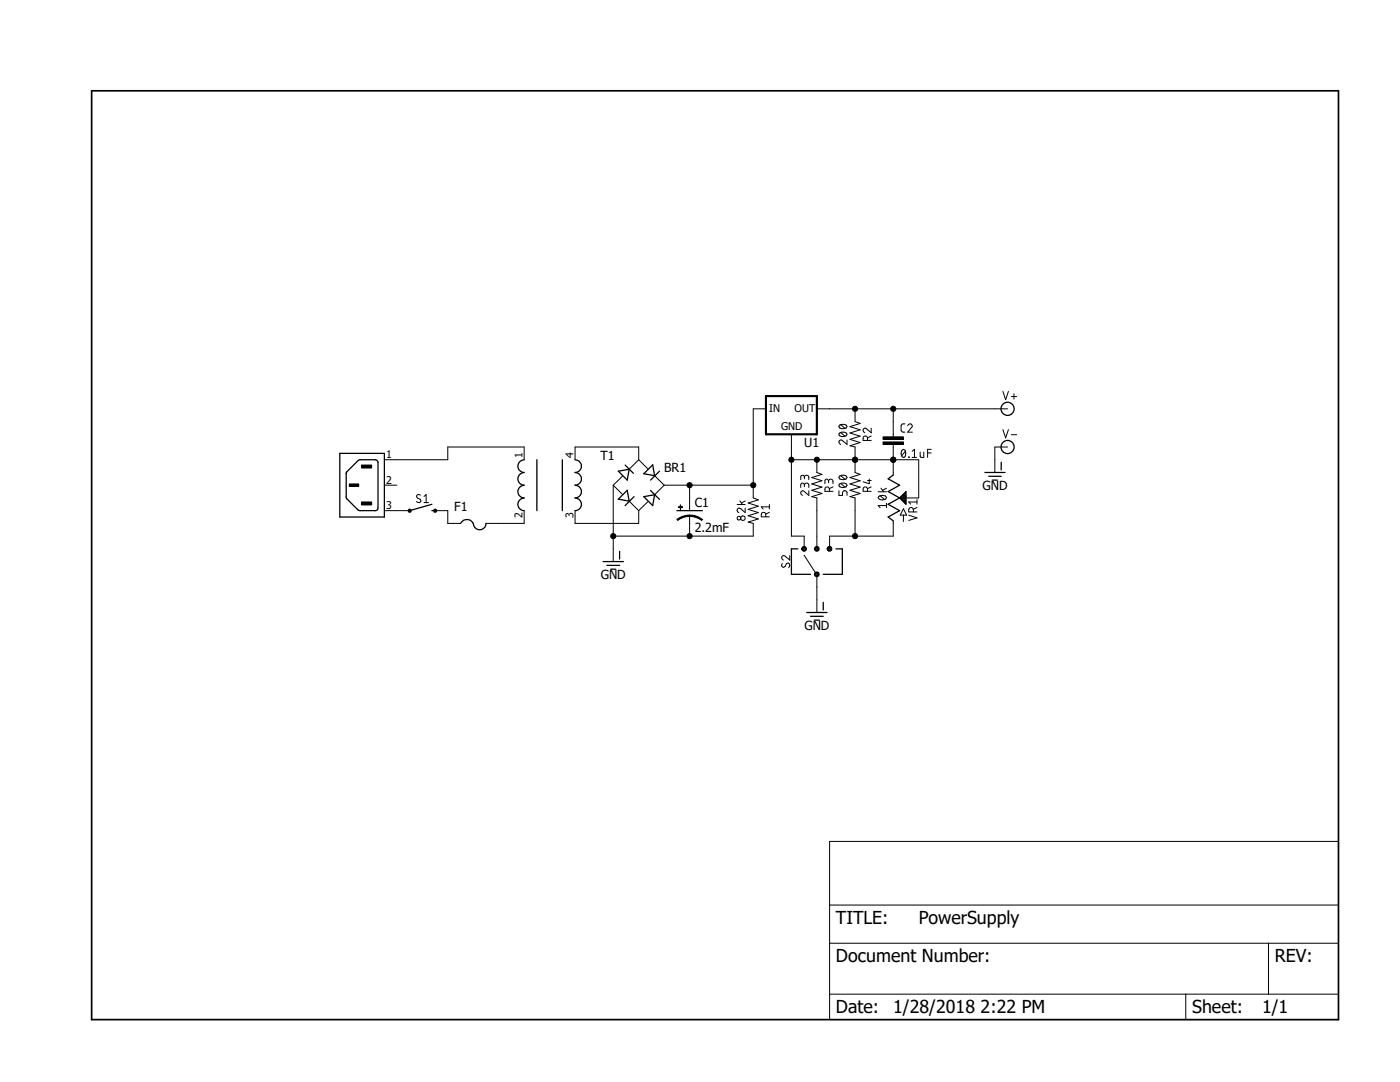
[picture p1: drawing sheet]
<svg xmlns="http://www.w3.org/2000/svg" width="279mm" height="216mm" viewBox="0 0 279 216" stroke-linecap="round" stroke-linejoin="round" font-family="sans-serif">
<path d="M17.8 17.8l249.7 186.2M267.5 17.8l-249.7 186.2" fill="none" stroke="#fff" stroke-width=".2"/>
<g fill="none" stroke="#000" stroke-width=".2">
<path d="M200.2 78.1l.5 1.7 .6-1.7M201.8 79.1h1.1M202.4 78.6v1M69.7 96.6h1.9v.5h-1.9zM72.1 92.8h2.1v.6h-2.1zM76.7 91.7h12.7v-2.5h15.2v2.5M76.7 96.8h2.5M83.9 98.8l-.2-.1a.38 .38 0 0 0-.5 .1 .38 .38 0 0 0 .1 .6l.5 .2a.37 .37 0 0 1 .2 .4 .37 .37 0 0 1-.3 .3l-.6-.2M84.6 99.1l.4-.4v1.6M114.8 91.7v-2.5h12.7v2.5M122.4 96.8l1.8 1.8M122.4 96.8v15.3"/>
<path d="M124.2 95l-1.8 1.8M125.6 100l1.9 1.9M127.5 91.7l-1.9 1.9M127.5 91.7l1.8 1.9M130.6 94.9l1.9 1.9M132.5 96.8h17.8M132.5 96.8l-1.9 1.9M137.6 96.8v5.1M147.7 99.9l.5 .8M148.7 99.9l-.7 .5M152.9 81.6h-2.6v17.8l1 .3-2 .7 2 .6-2 .6 2 .7-2 .6 2 .6-2 .7 1 .2v2.6h-27.9M157.9 86.7v20.3h2.6v2.5"/>
<path d="M157.9 91.7h25.4v7.7h-2.5M160.5 96.8l.1-.2a.46 .46 0 0 1 .5-.2 .46 .46 0 0 1 .3 .4v.5M160.5 97.1v-.4a.36 .36 0 0 0-.3-.3 .36 .36 0 0 0-.4 .3v.6M160.5 95.2l.1-.2a.46 .46 0 0 1 .5-.2 .46 .46 0 0 1 .3 .4v.5M160.5 95.5v-.3a.36 .36 0 0 0-.3-.4 .36 .36 0 0 0-.4 .4v.5M161.4 97.9v.9l-.9-.7a.45 .45 0 0 0-.7 .1 .45 .45 0 0 0 .3 .6M163 81.6h38.1M163 91.7v2.6l1 .4-2 .6 2 .6-2 .7 2 .6-2 .6 2 .7-2 .6 1 .3v10.1M165.4 96.1a.45 .45 0 0 1 .3-.5 .45 .45 0 0 1 .5 .2v.7M165.4 96.3l-.1-.5a.34 .34 0 0 0-.6 0l-.1 .7M165.5 98l-.1-.6a.43 .43 0 0 0-.5-.2 .43 .43 0 0 0-.3 .4v.4h1.6M166.2 97.2l-.7 .3"/>
<path d="M167.4 97.9v.9h.7l.1-.7a.46 .46 0 0 1 .5-.2 .46 .46 0 0 1 .3 .4v.5M167.5 96.6l.7-.2a.67 .67 0 0 1 .8 .4 .93 .93 0 0 1-1.6 0zM167.5 95.1l.7-.3a.67 .67 0 0 1 .8 .4 .93 .93 0 0 1-1.6 0zM167.5 86.5l.7-.3a.67 .67 0 0 1 .8 .5 .93 .93 0 0 1-1.6 0zM167.5 84.9l.7-.2a.67 .67 0 0 1 .8 .4 .93 .93 0 0 1-1.6 0zM167.8 96.5l.9 .7M167.8 94.9l.9 .7M167.8 86.3l.9 .7M167.8 84.8l.9 .7M169 87.8v.9l-.9-.8a.45 .45 0 0 0-.7 .1 .45 .45 0 0 0 .4 .7M170.6 81.6v2.5l1.1 .4-2.1 .6 2.1 .7-2.1 .6 2.1 .6-2.1 .7 2.1 .6-2.1 .6 1 .3v5.1l1.1 .4-2.1 .6 2.1 .6-2.1 .7 2.1 .6-2.1 .6 2.1 .7-2.1 .6 1 .3v7.6M173.1 98v-.6a.43 .43 0 0 0-.5-.2 .43 .43 0 0 0-.3 .4v.4h1.6"/>
<path d="M173.1 87.9v-.7a.43 .43 0 0 0-.5-.2 .43 .43 0 0 0-.3 .5v.4h1.6M173.1 95.9h.8M173.5 95.6v.9l-1.2-.4M173.9 85.4v1l-.9-.8a.45 .45 0 0 0-.7 .1 .45 .45 0 0 0 .3 .7M173.9 97.2l-.8 .3M173.9 87l-.8 .4M175.3 98.1h1.6M175.3 99.1l.8-.3a.65 .65 0 0 1 .8 .5 1.02 1.02 0 0 1-1.6 0zM175.6 98.9l.9 .8M175.8 97.4l.6 .7M176.2 88.2h4.1v.5h-4.1zM176.2 87.2h4.1v.5h-4.1z"/>
<path d="M176.9 97.4l-.8 .4M178.3 81.6v5.6M178.3 88.7v6.1M180.1 89.7h.2a.93 .93 0 0 1 0 1.6 .95 .95 0 0 1-.2-1.6zM180.6 84.6h-.6l-.2 .4 .1 1 .3 .2h.4M180.7 90l-.7 .9M181.1 85a.45 .45 0 0 1 .7-.4 .45 .45 0 0 1 .1 .7l-.8 .9h1M181.4 91.2v.1zM182 91.3h.9M182 90l.5-.3v1.6M183 99.7v.9M183.6 90.2l.2 1.1h.6v-1.1"/>
<path d="M185.1 90.4h.7M185.8 89.7h-.7v1.6M200.2 85.7l.5 1.7 .6-1.7M201.1 89.2h-2.6v5.1M201.8 86.7h1.1M72.1 100.2h2.1v.6h-2.1zM76.7 101.9h5M81.5 101.7l.2-.1 .3 .1v.5h-.5zM84.6 100.3h.9M86.6 101.7l.2-.1 .3 .1v.5h-.5zM86.8 101.9h2.6v2.5h2.5M104.6 101.9v2.5h-7.6"/>
<path d="M114.8 101.9v2.5h12.7v-2.5M129.3 100.1l-1.8 1.8M135.1 103.6a4.3 4.3 0 0 1 2.5-.8v.2a3.9 3.9 0 0 0-2.3 .8zM135.4 101.1l.8 .1zM135.8 100.8v.8zM137.6 102.8a3.6 3.6 0 0 1 2.6 .9l-.2 .1a4.1 4.1 0 0 0-2.4-.8zM137.6 102.9v4.1M147.1 100.7h1.6M148.7 101.4v.9l-.9-.8a.44 .44 0 0 0-.7 .1 .44 .44 0 0 0 .3 .7M152.8 103.1v-.7a.46 .46 0 0 0-.5-.2 .46 .46 0 0 0-.4 .5v.4h1.6M153.5 102.2l-.7 .4M153.5 101.1h-1.6l.4 .5"/>
<path d="M153.5 100.7v.9M156.1 112.4a.45 .45 0 0 0 .2 .8 1.01 1.01 0 0 0 .8-.8h.3a.6 .6 0 0 1 0 .9M157.6 110.9v.9l-.9-.8a.45 .45 0 0 0-.7 .1 .45 .45 0 0 0 .3 .7M160.1 109.2l.2-.1 .6 .1v.6l-.6 .2-.3-.5h.2l.2-.2 .3 .2-.3 .2-.2-.2h-.2zM160.5 110.8l2.3 3.5M162.6 114.3l.3-.2 .5 .2v.6l-.5 .2-.4-.5h.3l.1-.2 .3 .2-.3 .2-.1-.2h-.3zM162.6 109.2l.3-.1 .5 .1v.6l-.5 .2-.4-.5h.3l.1-.2 .3 .2-.3 .2-.1-.2h-.3zM163 114.6v7.6M165.1 109.2l.3-.1 .5 .1v.6l-.2 .2-.6-.2v-.3h.2l.2-.2 .3 .2-.3 .2-.2-.2h-.2zM176.9 100.9h-1.6l.3 .4M176.9 100.4v.9M178.3 103.9v3.1h-12.7v2.5"/>
<path d="M180.3 101.5l.6 1.3h-1.2zM180.3 102.8v1.3M181.4 102.8l1.6 .5-1.6 .5M182.3 102.2v-.5a.47 .47 0 0 0-.5-.4 .47 .47 0 0 0-.4 .4v.5h1.6M183 101.3l-.7 .3M183 100.2h-1.6l.3 .4M165.6 167.9h101.5v35.6h-101.5zM165.6 188.2h101.5M165.6 198.4h101.5M165.6 180.6h101.5M236.6 198.4v5.1M253.2 188.2v10.2"/>
<circle cx="137.6" cy="96.8" r=".51"/>
<circle cx="150.3" cy="96.8" r=".51"/>
<circle cx="157.9" cy="91.7" r=".51"/>
<circle cx="163" cy="91.7" r=".51"/>
<circle cx="170.6" cy="81.6" r=".51"/>
<circle cx="170.6" cy="91.7" r=".51"/>
<circle cx="178.3" cy="91.7" r=".51"/>
<circle cx="178.3" cy="81.6" r=".51"/>
<circle cx="122.4" cy="107" r=".51"/>
<circle cx="137.6" cy="107" r=".51"/>
<circle cx="147.5" cy="103.4" r=".37"/>
<circle cx="148.3" cy="103.4" r=".46"/>
<circle cx="170.6" cy="107" r=".51"/>
</g>
<g fill="none" stroke="#000" stroke-width=".25">
<path d="M67.8 90.5h8.9v12.7h-8.9zM69.2 94.1l2.4-2.3 3.3-.1 .4 .2 .1 .3v9.2a.5 .5 0 0 1-.5 .5h-3.3l-2.5-2.5v-5.1zM104.6 91.7a1.27 1.27 0 0 0-1.3 1.3 1.27 1.27 0 0 0 1.3 1.3 1.27 1.27 0 0 0-1.3 1.2 1.27 1.27 0 0 0 1.3 1.3 1.27 1.27 0 0 0-1.3 1.3 1.27 1.27 0 0 0 1.3 1.3 1.27 1.27 0 0 0-1.3 1.2 1.27 1.27 0 0 0 1.3 1.3M107.1 91.7v10.2M112.2 91.7v10.2M114.8 91.7a1.27 1.27 0 0 1 1.2 1.3 1.27 1.27 0 0 1-1.2 1.3 1.27 1.27 0 0 1 1.2 1.2 1.27 1.27 0 0 1-1.2 1.3 1.27 1.27 0 0 1 1.2 1.3 1.27 1.27 0 0 1-1.2 1.3 1.27 1.27 0 0 1 1.2 1.2 1.27 1.27 0 0 1-1.2 1.3M123.4 94l2.2-.4-.4 2.2zM124.8 92.8l1.6 1.6M125.2 97.8l.4 2.2-2.2-.4zM126.5 99.1l-1.7 1.8M128.5 99.1l2.1-.4-.3 2.2zM129.8 97.9l1.8 1.8"/>
<path d="M130.3 92.8l.3 2.1-2.1-.4zM131.6 94l-1.8 1.8M178.3 94.8l-1.1 .7 2.3 1.3-2.3 1.3 2.3 1.3-2.3 1.2 2.3 1.3-2.3 1.3 1.1 .7M196.6 94.3h4M197.3 95h2.5M198 95.8h1.1M199.8 92.2v1.6M86.2 101.9h.6M86.2 100.6l-4.5 1.3M91.9 104.4a1.39 1.39 0 0 1 1.5-.7 1.39 1.39 0 0 1 1.1 1.1 1.25 1.25 0 0 0 1.4 .9 1.25 1.25 0 0 0 1.1-1.3M120.4 112.1h4M121.1 112.8h2.6"/>
<path d="M121.9 113.6h1M123.7 110v1.5M135.1 101.9h5.1M159.2 109.5h-1.3v5.1h3.9M166.8 109.5h1.3v5.1h-3.8M161 122.2h4.1M161.8 123h2.5M162.5 123.7h1M164.3 120.2v1.5"/>
<circle cx="201.1" cy="81.6" r="1.31"/>
<circle cx="201.1" cy="89.2" r="1.31"/>
</g>
<g fill="#000">
<path d="M69.7 96.6h1.9v.5h-1.9z" fill-rule="evenodd"/>
<path d="M72.1 92.8h2.1v.6h-2.1z" fill-rule="evenodd"/>
<path d="M176.2 88.2h4.1v.5h-4.1z" fill-rule="evenodd"/>
<path d="M176.2 87.2h4.1v.5h-4.1z" fill-rule="evenodd"/>
<path d="M72.1 100.2h2.1v.6h-2.1z" fill-rule="evenodd"/>
<path d="M81.5 101.7l.2-.1 .3 .1v.5h-.5z" fill-rule="evenodd"/>
<path d="M86.6 101.7l.2-.1 .3 .1v.5h-.5z" fill-rule="evenodd"/>
<path d="M135.4 101.1l.8 .1z" fill-rule="evenodd"/>
<path d="M135.8 100.8v.8z" fill-rule="evenodd"/>
<path d="M135.1 103.6a4.3 4.3 0 0 1 2.5-.8v.2a3.9 3.9 0 0 0-2.3 .8z" fill-rule="evenodd"/>
<path d="M137.6 102.8a3.6 3.6 0 0 1 2.6 .9l-.2 .1a4.1 4.1 0 0 0-2.4-.8z" fill-rule="evenodd"/>
<path d="M160.1 109.2l.2-.1 .6 .1v.6l-.6 .2-.3-.5h.2l.2-.2 .3 .2-.3 .2-.2-.2h-.2z" fill-rule="evenodd"/>
<path d="M162.6 114.3l.3-.2 .5 .2v.6l-.5 .2-.4-.5h.3l.1-.2 .3 .2-.1 .2-.6-.2z" fill-rule="evenodd"/>
<path d="M162.6 109.2l.3-.1 .5 .1v.6l-.5 .2-.4-.5h.3l.1-.2 .3 .2-.1 .2-.6-.2z" fill-rule="evenodd"/>
<path d="M165.1 109.2l.3-.1 .5 .1v.6l-.2 .2-.6-.2v-.3h.2l.2-.2 .3 .2-.3 .2-.2-.2h-.2z" fill-rule="evenodd"/>
<circle cx="137.6" cy="96.8" r=".51"/>
<circle cx="150.3" cy="96.8" r=".51"/>
<circle cx="157.9" cy="91.7" r=".51"/>
<circle cx="163" cy="91.7" r=".51"/>
<circle cx="170.6" cy="81.6" r=".51"/>
<circle cx="170.6" cy="91.7" r=".51"/>
<circle cx="178.3" cy="81.6" r=".51"/>
<circle cx="178.3" cy="91.7" r=".51"/>
<circle cx="122.4" cy="107" r=".51"/>
<circle cx="137.6" cy="107" r=".51"/>
<circle cx="170.6" cy="107" r=".51"/>
</g>
<path d="M152.9 79h10.1v7.7h-10.1z" fill="none" stroke="#000" stroke-width=".42"/>
<g fill="none" stroke="#000" stroke-width=".21">
<path d="M179.6 99.4h1.2M179.6 99.3h1.2M179.7 99.1h1.1M179.7 99.6h1.1M179.9 99.7h.9M179.9 99h.9M180 99.9h.8M180 98.9h.8M180.1 98.8h.7M180.2 100h.6M180.3 98.6h.5M180.4 98.5h.4"/>
<path d="M180.6 98.3h.2M180.7 98.2h.1M180.8 98.1v2.5l-1.3-1.2zM180.3 100.1h.5M180.4 100.3h.4M180.6 100.4h.2M180.7 100.5h.1"/>
</g>
<path d="M18.3 18.1h248.8v185.4h-248.8z" fill="none" stroke="#000" stroke-width=".34"/>
<g font-size="3.6">
<text x="166.8" y="184.4">TITLE:</text>
<text x="183.3" y="184.4">PowerSupply</text>
<text x="166.8" y="192">Document Number:</text>
<text x="254.4" y="192">REV:</text>
<text x="166.8" y="202.2">Date:</text>
<text x="178.3" y="202.2">1/28/2018 2:22 PM</text>
<text x="237.9" y="202.2">Sheet:</text>
<text x="251.9" y="202.2">1/1</text>
</g>
<g font-size="2.5">
<text x="160.5" y="89.2">U1</text>
<text x="119.8" y="91.7">T1</text>
<text x="132.5" y="94.3">BR1</text>
<text x="90.6" y="101.9">F1</text>
<text x="138.6" y="101.3">C1</text>
<text x="196.1" y="97.8">GND</text>
<text x="138.6" y="106.1">2.2mF</text>
<text x="119.9" y="115.6">GND</text>
<text x="160.5" y="125.8">GND</text>
</g>
<g font-size="2.1">
<text x="153.5" y="82.2">IN</text>
<text x="158.6" y="82.2">OUT</text>
<text x="155.9" y="85.9">GND</text>
<text x="77" y="91.4">1</text>
<text x="104.3" y="91.4" transform="rotate(-90 104.3 91.4)">1</text>
<text x="114.4" y="91.4" transform="rotate(-90 114.4 91.4)">4</text>
<text x="77" y="101.6">3</text>
<text x="77" y="96.5">2</text>
<text x="104.3" y="103.4" transform="rotate(-90 104.3 103.4)">2</text>
<text x="114.4" y="103.4" transform="rotate(-90 114.4 103.4)">3</text>
</g>
</svg>
